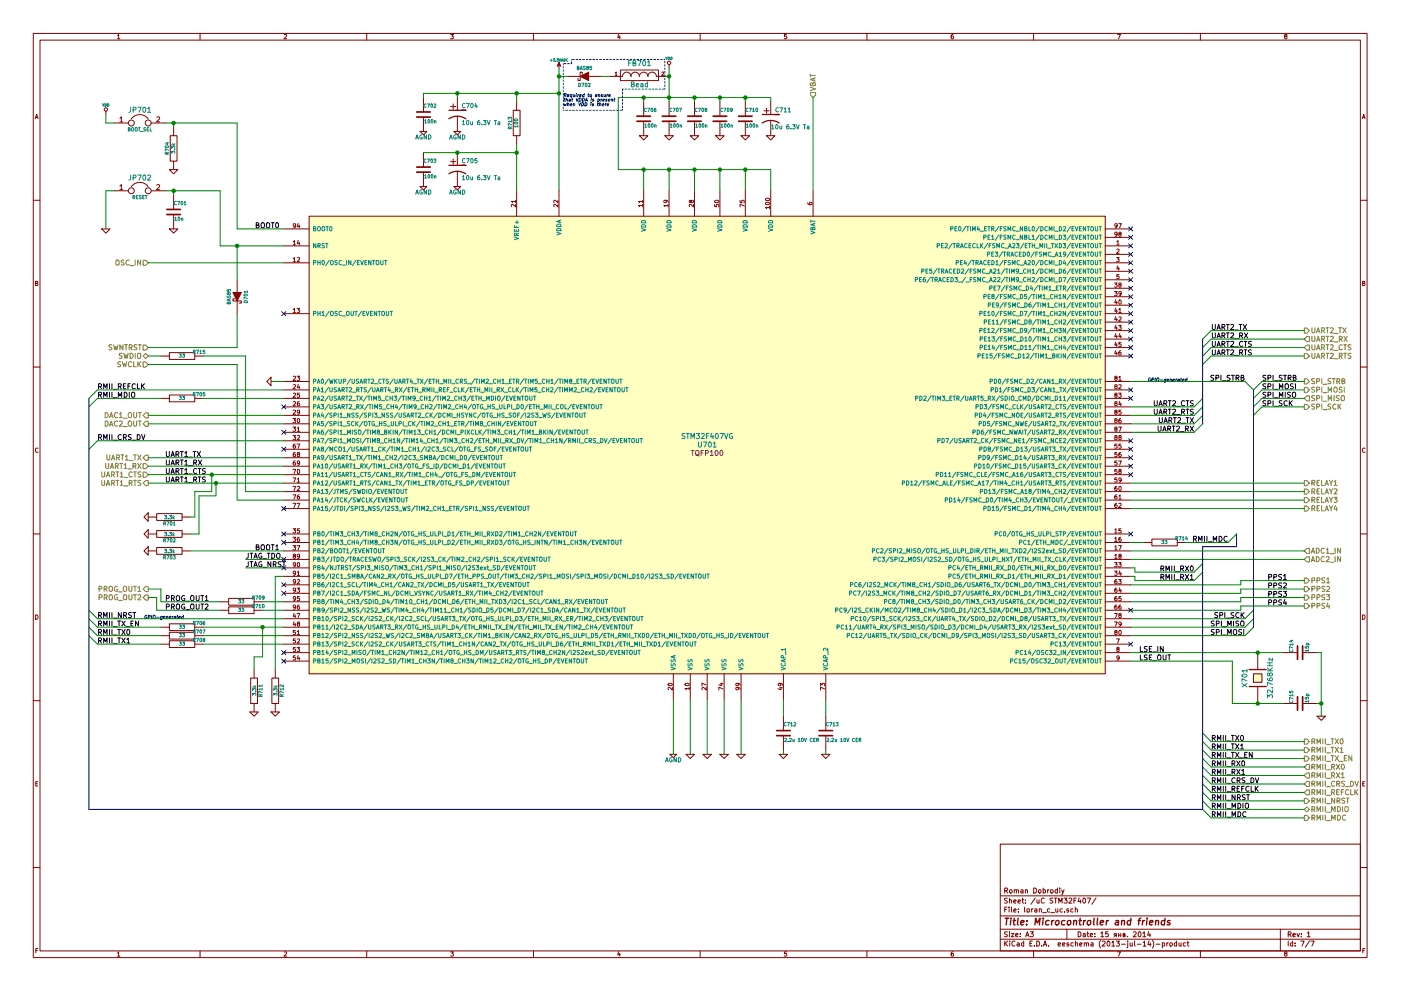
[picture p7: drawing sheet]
EESchema Schematic File Version 2
LIBS:74xx_seppower
LIBS:power
LIBS:device
LIBS:transistors
LIBS:conn
LIBS:linear
LIBS:regul
LIBS:cmos4000
LIBS:adc-dac
LIBS:memory
LIBS:xilinx
LIBS:special
LIBS:microcontrollers
LIBS:dsp
LIBS:microchip
LIBS:analog_switches
LIBS:motorola
LIBS:texas
LIBS:intel
LIBS:audio
LIBS:interface
LIBS:digital-audio
LIBS:philips
LIBS:display
LIBS:cypress
LIBS:siliconi
LIBS:opto
LIBS:atmel
LIBS:contrib
LIBS:valves
LIBS:stm32
LIBS:lan8720
LIBS:hole
LIBS:ts8121
LIBS:74xgxx
LIBS:ac-dc
LIBS:brooktre
LIBS:cmos_ieee
LIBS:dc-dc
LIBS:elec-unifil
LIBS:ftdi
LIBS:gennum
LIBS:graphic
LIBS:hc11
LIBS:logo
LIBS:microchip1
LIBS:microchip_pic10mcu
LIBS:microchip_pic12mcu
LIBS:microchip_pic16mcu
LIBS:msp430
LIBS:nxp_armmcu
LIBS:powerint
LIBS:pspice
LIBS:references
LIBS:relays
LIBS:rfcom
LIBS:sensors
LIBS:stm8
LIBS:supertex
LIBS:transf
LIBS:video
LIBS:loran_c_proc_board-cache
EELAYER 24 0
EELAYER END
$Descr A3 16535 11693
encoding utf-8
Sheet 7 7
Title "Microcontroller and friends"
Date "15 янв. 2014"
Rev "1"
Comp "Roman Dobrodiy"
Comment1 ""
Comment2 ""
Comment3 ""
Comment4 ""
$EndDescr
$Comp
L STM32F407VG U701
U 1 1
P 8350 5250
F 0 "U701" H 8350 5250 60  0000 C CNN
F 1 "STM32F407VG" H 8350 5350 60  0000 C CNN
F 2 "TQFP100" H 8350 5150 60  0000 C CNN
F 3 "" H 8350 5250 60  0000 C CNN
	1    8350 5250
	1    0    0    -1  
$EndComp
$Comp
L AGND #PWR0126
U 1 1
P 7950 8900
F 0 "#PWR0126" H 7950 8900 40  0001 C CNN
F 1 "AGND" H 7950 8830 50  0000 C CNN
F 2 "" H 7950 8900 60  0000 C CNN
F 3 "" H 7950 8900 60  0000 C CNN
	1    7950 8900
	1    0    0    -1  
$EndComp
$Comp
L C C706
U 1 1
P 7600 1400
F 0 "C706" H 7600 1500 40  0000 L CNN
F 1 "100n" H 7606 1315 40  0000 L CNN
F 2 "" H 7638 1250 30  0000 C CNN
F 3 "" H 7600 1400 60  0000 C CNN
	1    7600 1400
	1    0    0    -1  
$EndComp
$Comp
L C C707
U 1 1
P 7900 1400
F 0 "C707" H 7900 1500 40  0000 L CNN
F 1 "100n" H 7906 1315 40  0000 L CNN
F 2 "" H 7938 1250 30  0000 C CNN
F 3 "" H 7900 1400 60  0000 C CNN
	1    7900 1400
	1    0    0    -1  
$EndComp
$Comp
L C C708
U 1 1
P 8200 1400
F 0 "C708" H 8200 1500 40  0000 L CNN
F 1 "100n" H 8206 1315 40  0000 L CNN
F 2 "" H 8238 1250 30  0000 C CNN
F 3 "" H 8200 1400 60  0000 C CNN
	1    8200 1400
	1    0    0    -1  
$EndComp
$Comp
L C C709
U 1 1
P 8500 1400
F 0 "C709" H 8500 1500 40  0000 L CNN
F 1 "100n" H 8506 1315 40  0000 L CNN
F 2 "" H 8538 1250 30  0000 C CNN
F 3 "" H 8500 1400 60  0000 C CNN
	1    8500 1400
	1    0    0    -1  
$EndComp
$Comp
L C C710
U 1 1
P 8800 1400
F 0 "C710" H 8800 1500 40  0000 L CNN
F 1 "100n" H 8806 1315 40  0000 L CNN
F 2 "" H 8838 1250 30  0000 C CNN
F 3 "" H 8800 1400 60  0000 C CNN
	1    8800 1400
	1    0    0    -1  
$EndComp
$Comp
L CP1 C711
U 1 1
P 9100 1400
F 0 "C711" H 9150 1500 50  0000 L CNN
F 1 "10u 6.3V Ta" H 9100 1300 50  0000 L CNN
F 2 "" H 9100 1400 60  0000 C CNN
F 3 "" H 9100 1400 60  0000 C CNN
	1    9100 1400
	1    0    0    -1  
$EndComp
$Comp
L GND #PWR0127
U 1 1
P 8150 8900
F 0 "#PWR0127" H 8150 8900 30  0001 C CNN
F 1 "GND" H 8150 8830 30  0001 C CNN
F 2 "" H 8150 8900 60  0000 C CNN
F 3 "" H 8150 8900 60  0000 C CNN
	1    8150 8900
	1    0    0    -1  
$EndComp
$Comp
L GND #PWR0128
U 1 1
P 8350 8900
F 0 "#PWR0128" H 8350 8900 30  0001 C CNN
F 1 "GND" H 8350 8830 30  0001 C CNN
F 2 "" H 8350 8900 60  0000 C CNN
F 3 "" H 8350 8900 60  0000 C CNN
	1    8350 8900
	1    0    0    -1  
$EndComp
$Comp
L GND #PWR0129
U 1 1
P 8550 8900
F 0 "#PWR0129" H 8550 8900 30  0001 C CNN
F 1 "GND" H 8550 8830 30  0001 C CNN
F 2 "" H 8550 8900 60  0000 C CNN
F 3 "" H 8550 8900 60  0000 C CNN
	1    8550 8900
	1    0    0    -1  
$EndComp
$Comp
L GND #PWR0130
U 1 1
P 8750 8900
F 0 "#PWR0130" H 8750 8900 30  0001 C CNN
F 1 "GND" H 8750 8830 30  0001 C CNN
F 2 "" H 8750 8900 60  0000 C CNN
F 3 "" H 8750 8900 60  0000 C CNN
	1    8750 8900
	1    0    0    -1  
$EndComp
$Comp
L GND #PWR0131
U 1 1
P 9250 8900
F 0 "#PWR0131" H 9250 8900 30  0001 C CNN
F 1 "GND" H 9250 8830 30  0001 C CNN
F 2 "" H 9250 8900 60  0000 C CNN
F 3 "" H 9250 8900 60  0000 C CNN
	1    9250 8900
	1    0    0    -1  
$EndComp
$Comp
L GND #PWR0132
U 1 1
P 9750 8900
F 0 "#PWR0132" H 9750 8900 30  0001 C CNN
F 1 "GND" H 9750 8830 30  0001 C CNN
F 2 "" H 9750 8900 60  0000 C CNN
F 3 "" H 9750 8900 60  0000 C CNN
	1    9750 8900
	1    0    0    -1  
$EndComp
$Comp
L GND #PWR0133
U 1 1
P 7600 1600
F 0 "#PWR0133" H 7600 1600 30  0001 C CNN
F 1 "GND" H 7600 1530 30  0001 C CNN
F 2 "" H 7600 1600 60  0000 C CNN
F 3 "" H 7600 1600 60  0000 C CNN
	1    7600 1600
	1    0    0    -1  
$EndComp
$Comp
L GND #PWR0134
U 1 1
P 7900 1600
F 0 "#PWR0134" H 7900 1600 30  0001 C CNN
F 1 "GND" H 7900 1530 30  0001 C CNN
F 2 "" H 7900 1600 60  0000 C CNN
F 3 "" H 7900 1600 60  0000 C CNN
	1    7900 1600
	1    0    0    -1  
$EndComp
$Comp
L GND #PWR0135
U 1 1
P 8200 1600
F 0 "#PWR0135" H 8200 1600 30  0001 C CNN
F 1 "GND" H 8200 1530 30  0001 C CNN
F 2 "" H 8200 1600 60  0000 C CNN
F 3 "" H 8200 1600 60  0000 C CNN
	1    8200 1600
	1    0    0    -1  
$EndComp
$Comp
L GND #PWR0136
U 1 1
P 8500 1600
F 0 "#PWR0136" H 8500 1600 30  0001 C CNN
F 1 "GND" H 8500 1530 30  0001 C CNN
F 2 "" H 8500 1600 60  0000 C CNN
F 3 "" H 8500 1600 60  0000 C CNN
	1    8500 1600
	1    0    0    -1  
$EndComp
$Comp
L GND #PWR0137
U 1 1
P 8800 1600
F 0 "#PWR0137" H 8800 1600 30  0001 C CNN
F 1 "GND" H 8800 1530 30  0001 C CNN
F 2 "" H 8800 1600 60  0000 C CNN
F 3 "" H 8800 1600 60  0000 C CNN
	1    8800 1600
	1    0    0    -1  
$EndComp
$Comp
L GND #PWR0138
U 1 1
P 9100 1600
F 0 "#PWR0138" H 9100 1600 30  0001 C CNN
F 1 "GND" H 9100 1530 30  0001 C CNN
F 2 "" H 9100 1600 60  0000 C CNN
F 3 "" H 9100 1600 60  0000 C CNN
	1    9100 1600
	1    0    0    -1  
$EndComp
$Comp
L VDD #PWR0139
U 1 1
P 7900 800
F 0 "#PWR0139" H 7900 900 30  0001 C CNN
F 1 "VDD" H 7900 910 30  0000 C CNN
F 2 "" H 7900 800 60  0000 C CNN
F 3 "" H 7900 800 60  0000 C CNN
	1    7900 800 
	1    0    0    -1  
$EndComp
$Comp
L R R713
U 1 1
P 6100 1450
F 0 "R713" V 6180 1450 40  0000 C CNN
F 1 "100" V 6107 1451 40  0000 C CNN
F 2 "" V 6030 1450 30  0000 C CNN
F 3 "" H 6100 1450 30  0000 C CNN
	1    6100 1450
	-1   0    0    1   
$EndComp
$Comp
L CP1 C705
U 1 1
P 5400 2000
F 0 "C705" H 5450 2100 50  0000 L CNN
F 1 "10u 6.3V Ta" H 5450 1900 50  0000 L CNN
F 2 "" H 5400 2000 60  0000 C CNN
F 3 "" H 5400 2000 60  0000 C CNN
	1    5400 2000
	1    0    0    -1  
$EndComp
$Comp
L C C703
U 1 1
P 5000 2000
F 0 "C703" H 5000 2100 40  0000 L CNN
F 1 "100n" H 5006 1915 40  0000 L CNN
F 2 "" H 5038 1850 30  0000 C CNN
F 3 "" H 5000 2000 60  0000 C CNN
	1    5000 2000
	1    0    0    -1  
$EndComp
$Comp
L CP1 C704
U 1 1
P 5400 1350
F 0 "C704" H 5450 1450 50  0000 L CNN
F 1 "10u 6.3V Ta" H 5450 1250 50  0000 L CNN
F 2 "" H 5400 1350 60  0000 C CNN
F 3 "" H 5400 1350 60  0000 C CNN
	1    5400 1350
	1    0    0    -1  
$EndComp
$Comp
L C C702
U 1 1
P 5000 1350
F 0 "C702" H 5000 1450 40  0000 L CNN
F 1 "100n" H 5006 1265 40  0000 L CNN
F 2 "" H 5038 1200 30  0000 C CNN
F 3 "" H 5000 1350 60  0000 C CNN
	1    5000 1350
	1    0    0    -1  
$EndComp
$Comp
L +3.3VADC #PWR0140
U 1 1
P 6600 800
F 0 "#PWR0140" H 6600 920 20  0001 C CNN
F 1 "+3.3VADC" H 6600 890 30  0000 C CNN
F 2 "" H 6600 800 60  0000 C CNN
F 3 "" H 6600 800 60  0000 C CNN
	1    6600 800 
	1    0    0    -1  
$EndComp
$Comp
L AGND #PWR0141
U 1 1
P 5000 1550
F 0 "#PWR0141" H 5000 1550 40  0001 C CNN
F 1 "AGND" H 5000 1480 50  0000 C CNN
F 2 "" H 5000 1550 60  0000 C CNN
F 3 "" H 5000 1550 60  0000 C CNN
	1    5000 1550
	1    0    0    -1  
$EndComp
$Comp
L AGND #PWR0142
U 1 1
P 5400 1550
F 0 "#PWR0142" H 5400 1550 40  0001 C CNN
F 1 "AGND" H 5400 1480 50  0000 C CNN
F 2 "" H 5400 1550 60  0000 C CNN
F 3 "" H 5400 1550 60  0000 C CNN
	1    5400 1550
	1    0    0    -1  
$EndComp
$Comp
L AGND #PWR0143
U 1 1
P 5400 2200
F 0 "#PWR0143" H 5400 2200 40  0001 C CNN
F 1 "AGND" H 5400 2130 50  0000 C CNN
F 2 "" H 5400 2200 60  0000 C CNN
F 3 "" H 5400 2200 60  0000 C CNN
	1    5400 2200
	1    0    0    -1  
$EndComp
$Comp
L AGND #PWR0144
U 1 1
P 5000 2200
F 0 "#PWR0144" H 5000 2200 40  0001 C CNN
F 1 "AGND" H 5000 2130 50  0000 C CNN
F 2 "" H 5000 2200 60  0000 C CNN
F 3 "" H 5000 2200 60  0000 C CNN
	1    5000 2200
	1    0    0    -1  
$EndComp
$Comp
L JUMPER JP701
U 1 1
P 1650 1450
F 0 "JP701" H 1650 1600 60  0000 C CNN
F 1 "BOOT_SEL" H 1650 1370 40  0000 C CNN
F 2 "" H 1650 1450 60  0000 C CNN
F 3 "" H 1650 1450 60  0000 C CNN
	1    1650 1450
	1    0    0    -1  
$EndComp
$Comp
L VDD #PWR0145
U 1 1
P 1250 1350
F 0 "#PWR0145" H 1250 1450 30  0001 C CNN
F 1 "VDD" H 1250 1460 30  0000 C CNN
F 2 "" H 1250 1350 60  0000 C CNN
F 3 "" H 1250 1350 60  0000 C CNN
	1    1250 1350
	1    0    0    -1  
$EndComp
$Comp
L R R704
U 1 1
P 2050 1750
F 0 "R704" V 2130 1750 40  0000 C CNN
F 1 "3.3k" V 2057 1751 40  0000 C CNN
F 2 "" V 1980 1750 30  0000 C CNN
F 3 "" H 2050 1750 30  0000 C CNN
	1    2050 1750
	-1   0    0    1   
$EndComp
$Comp
L GND #PWR0146
U 1 1
P 2050 2000
F 0 "#PWR0146" H 2050 2000 30  0001 C CNN
F 1 "GND" H 2050 1930 30  0001 C CNN
F 2 "" H 2050 2000 60  0000 C CNN
F 3 "" H 2050 2000 60  0000 C CNN
	1    2050 2000
	1    0    0    -1  
$EndComp
Text HLabel 1750 3100 0    60   Input ~ 0
OSC_IN
Text HLabel 9600 1150 1    60   Input ~ 0
VBAT
$Comp
L R R703
U 1 1
P 2000 6500
F 0 "R703" V 2080 6500 40  0000 C CNN
F 1 "3.3k" V 2007 6501 40  0000 C CNN
F 2 "" V 1930 6500 30  0000 C CNN
F 3 "" H 2000 6500 30  0000 C CNN
	1    2000 6500
	0    1    1    0   
$EndComp
$Comp
L GND #PWR0147
U 1 1
P 1750 6500
F 0 "#PWR0147" H 1750 6500 30  0001 C CNN
F 1 "GND" H 1750 6430 30  0001 C CNN
F 2 "" H 1750 6500 60  0000 C CNN
F 3 "" H 1750 6500 60  0000 C CNN
	1    1750 6500
	0    1    1    0   
$EndComp
Text Label 3300 6500 2    60   ~ 0
BOOT1
Text Label 3300 2700 2    60   ~ 0
BOOT0
Entry Wire Line
	1050 4800 1150 4700
Entry Wire Line
	1050 5300 1150 5200
Entry Wire Line
	1050 4700 1150 4600
Entry Wire Line
	14100 6750 14200 6650
Entry Wire Line
	14100 6850 14200 6750
Entry Wire Line
	1050 7300 1150 7400
Entry Wire Line
	1050 7400 1150 7500
Entry Wire Line
	1050 7500 1150 7600
$Comp
L CRYSTAL X701
U 1 1
P 14850 8000
F 0 "X701" H 14850 8150 60  0000 C CNN
F 1 "32.768KHz" H 14850 7850 60  0000 C CNN
F 2 "" H 14850 8000 60  0000 C CNN
F 3 "" H 14850 8000 60  0000 C CNN
	1    14850 8000
	0    -1   -1   0   
$EndComp
$Comp
L C C714
U 1 1
P 15350 7700
F 0 "C714" H 15350 7800 40  0000 L CNN
F 1 "15p" H 15356 7615 40  0000 L CNN
F 2 "" H 15388 7550 30  0000 C CNN
F 3 "" H 15350 7700 60  0000 C CNN
	1    15350 7700
	0    -1   -1   0   
$EndComp
$Comp
L C C715
U 1 1
P 15350 8300
F 0 "C715" H 15350 8400 40  0000 L CNN
F 1 "15p" H 15356 8215 40  0000 L CNN
F 2 "" H 15388 8150 30  0000 C CNN
F 3 "" H 15350 8300 60  0000 C CNN
	1    15350 8300
	0    -1   -1   0   
$EndComp
$Comp
L GND #PWR0148
U 1 1
P 15600 8450
F 0 "#PWR0148" H 15600 8450 30  0001 C CNN
F 1 "GND" H 15600 8380 30  0001 C CNN
F 2 "" H 15600 8450 60  0000 C CNN
F 3 "" H 15600 8450 60  0000 C CNN
	1    15600 8450
	1    0    0    -1  
$EndComp
Text HLabel 1750 4900 0    60   Output ~ 0
DAC1_OUT
Text HLabel 1750 5000 0    60   Output ~ 0
DAC2_OUT
Entry Wire Line
	14100 4800 14200 4700
Entry Wire Line
	14100 4900 14200 4800
Entry Wire Line
	14100 5000 14200 4900
Entry Wire Line
	14100 5100 14200 5000
Entry Wire Line
	14700 7300 14800 7200
Entry Wire Line
	14700 7400 14800 7300
Entry Wire Line
	14700 7500 14800 7400
Text Label 14700 7300 2    60   ~ 0
SPI_SCK
Text Label 14700 7400 2    60   ~ 0
SPI_MISO
Text Label 14700 7500 2    60   ~ 0
SPI_MOSI
Text Label 14500 6400 2    60   ~ 0
RMII_MDC
Text Label 14100 6750 2    60   ~ 0
RMII_RX0
Text Label 14100 6850 2    60   ~ 0
RMII_RX1
Text Label 14100 4800 2    60   ~ 0
UART2_CTS
Text Label 14100 4900 2    60   ~ 0
UART2_RTS
Text Label 14100 5000 2    60   ~ 0
UART2_TX
Text Label 14100 5100 2    60   ~ 0
UART2_RX
Text Label 13450 7700 0    60   ~ 0
LSE_IN
Text Label 13450 7800 0    60   ~ 0
LSE_OUT
Text Label 1150 7400 0    60   ~ 0
RMII_TX_EN
Text Label 1150 7500 0    60   ~ 0
RMII_TX0
Text Label 1150 7600 0    60   ~ 0
RMII_TX1
Text Label 1150 4600 0    60   ~ 0
RMII_REFCLK
Text Label 1150 4700 0    60   ~ 0
RMII_MDIO
Text Label 1150 5200 0    60   ~ 0
RMII_CRS_DV
Text Label 1950 5400 0    60   ~ 0
UART1_TX
Text Label 1950 5500 0    60   ~ 0
UART1_RX
Text Label 1950 5600 0    60   ~ 0
UART1_CTS
Text Label 1950 5700 0    60   ~ 0
UART1_RTS
Entry Wire Line
	14700 4500 14800 4600
Text Label 14700 4500 2    60   ~ 0
SPI_STRB
Text Label 15200 6850 2    60   ~ 0
PPS1
Text Label 15200 6950 2    60   ~ 0
PPS2
Text Label 15200 7050 2    60   ~ 0
PPS3
Text Label 15200 7150 2    60   ~ 0
PPS4
Text HLabel 1750 6950 0    60   Output ~ 0
PROG_OUT1
Text Label 1950 7100 0    60   ~ 0
PROG_OUT1
Text Label 1950 7200 0    60   ~ 0
PROG_OUT2
$Comp
L R R711
U 1 1
P 3000 8150
F 0 "R711" V 3080 8150 40  0000 C CNN
F 1 "3.3k" V 3007 8151 40  0000 C CNN
F 2 "" V 2930 8150 30  0000 C CNN
F 3 "" H 3000 8150 30  0000 C CNN
	1    3000 8150
	1    0    0    -1  
$EndComp
$Comp
L GND #PWR0149
U 1 1
P 3000 8400
F 0 "#PWR0149" H 3000 8400 30  0001 C CNN
F 1 "GND" H 3000 8330 30  0001 C CNN
F 2 "" H 3000 8400 60  0000 C CNN
F 3 "" H 3000 8400 60  0000 C CNN
	1    3000 8400
	1    0    0    -1  
$EndComp
$Comp
L R R712
U 1 1
P 3250 8150
F 0 "R712" V 3330 8150 40  0000 C CNN
F 1 "3.3k" V 3257 8151 40  0000 C CNN
F 2 "" V 3180 8150 30  0000 C CNN
F 3 "" H 3250 8150 30  0000 C CNN
	1    3250 8150
	1    0    0    -1  
$EndComp
$Comp
L GND #PWR0150
U 1 1
P 3250 8400
F 0 "#PWR0150" H 3250 8400 30  0001 C CNN
F 1 "GND" H 3250 8330 30  0001 C CNN
F 2 "" H 3250 8400 60  0000 C CNN
F 3 "" H 3250 8400 60  0000 C CNN
	1    3250 8400
	1    0    0    -1  
$EndComp
$Comp
L R R702
U 1 1
P 2000 6300
F 0 "R702" V 2080 6300 40  0000 C CNN
F 1 "3.3k" V 2007 6301 40  0000 C CNN
F 2 "" V 1930 6300 30  0000 C CNN
F 3 "" H 2000 6300 30  0000 C CNN
	1    2000 6300
	0    1    1    0   
$EndComp
$Comp
L GND #PWR0151
U 1 1
P 1750 6300
F 0 "#PWR0151" H 1750 6300 30  0001 C CNN
F 1 "GND" H 1750 6230 30  0001 C CNN
F 2 "" H 1750 6300 60  0000 C CNN
F 3 "" H 1750 6300 60  0000 C CNN
	1    1750 6300
	0    1    1    0   
$EndComp
$Comp
L R R701
U 1 1
P 2000 6100
F 0 "R701" V 2080 6100 40  0000 C CNN
F 1 "3.3k" V 2007 6101 40  0000 C CNN
F 2 "" V 1930 6100 30  0000 C CNN
F 3 "" H 2000 6100 30  0000 C CNN
	1    2000 6100
	0    1    1    0   
$EndComp
$Comp
L GND #PWR0152
U 1 1
P 1750 6100
F 0 "#PWR0152" H 1750 6100 30  0001 C CNN
F 1 "GND" H 1750 6030 30  0001 C CNN
F 2 "" H 1750 6100 60  0000 C CNN
F 3 "" H 1750 6100 60  0000 C CNN
	1    1750 6100
	0    1    1    0   
$EndComp
$Comp
L DIODESCH D702
U 1 1
P 6900 900
F 0 "D702" H 6900 1000 40  0000 C CNN
F 1 "BAS85" H 6900 800 40  0000 C CNN
F 2 "" H 6900 900 60  0000 C CNN
F 3 "" H 6900 900 60  0000 C CNN
	1    6900 900 
	-1   0    0    1   
$EndComp
Text Notes 6650 1250 0    39   Italic 0
Required to ensure\nthat VDDA is present\nwhen VDD is there
$Comp
L FILTER FB701
U 1 1
P 7550 900
F 0 "FB701" H 7550 1050 60  0000 C CNN
F 1 "Bead" H 7550 800 60  0000 C CNN
F 2 "" H 7550 900 60  0000 C CNN
F 3 "" H 7550 900 60  0000 C CNN
	1    7550 900 
	1    0    0    -1  
$EndComp
$Comp
L GND #PWR0153
U 1 1
P 3200 4500
F 0 "#PWR0153" H 3200 4500 30  0001 C CNN
F 1 "GND" H 3200 4430 30  0001 C CNN
F 2 "" H 3200 4500 60  0000 C CNN
F 3 "" H 3200 4500 60  0000 C CNN
	1    3200 4500
	0    1    1    0   
$EndComp
Text HLabel 15400 6500 2    60   Input ~ 0
ADC1_IN
Text HLabel 15400 6600 2    60   Input ~ 0
ADC2_IN
Entry Wire Line
	1050 7200 1150 7300
Text Label 1150 7300 0    60   ~ 0
RMII_NRST
Text Notes 1700 7300 0    39   Italic 8
GPIO-generated
Text Notes 13550 4500 0    39   Italic 8
GPIO-generated
$Comp
L R R706
U 1 1
P 2150 7400
F 0 "R706" V 2200 7200 40  0000 C CNN
F 1 "33" V 2157 7401 40  0000 C CNN
F 2 "" V 2080 7400 30  0000 C CNN
F 3 "" H 2150 7400 30  0000 C CNN
	1    2150 7400
	0    -1   -1   0   
$EndComp
$Comp
L R R707
U 1 1
P 2150 7500
F 0 "R707" V 2200 7300 40  0000 C CNN
F 1 "33" V 2157 7501 40  0000 C CNN
F 2 "" V 2080 7500 30  0000 C CNN
F 3 "" H 2150 7500 30  0000 C CNN
	1    2150 7500
	0    -1   -1   0   
$EndComp
$Comp
L R R708
U 1 1
P 2150 7600
F 0 "R708" V 2200 7400 40  0000 C CNN
F 1 "33" V 2157 7601 40  0000 C CNN
F 2 "" V 2080 7600 30  0000 C CNN
F 3 "" H 2150 7600 30  0000 C CNN
	1    2150 7600
	0    -1   -1   0   
$EndComp
$Comp
L R R705
U 1 1
P 2150 4700
F 0 "R705" V 2200 4500 40  0000 C CNN
F 1 "33" V 2157 4701 40  0000 C CNN
F 2 "" V 2080 4700 30  0000 C CNN
F 3 "" H 2150 4700 30  0000 C CNN
	1    2150 4700
	0    -1   -1   0   
$EndComp
$Comp
L R R714
U 1 1
P 13750 6400
F 0 "R714" V 13800 6200 40  0000 C CNN
F 1 "33" V 13757 6401 40  0000 C CNN
F 2 "" V 13680 6400 30  0000 C CNN
F 3 "" H 13750 6400 30  0000 C CNN
	1    13750 6400
	0    -1   -1   0   
$EndComp
Entry Wire Line
	14500 6400 14600 6300
NoConn ~ 13350 4700
NoConn ~ 13350 5200
NoConn ~ 13350 5300
NoConn ~ 13350 5400
NoConn ~ 13350 5500
NoConn ~ 13350 5600
NoConn ~ 13350 6300
NoConn ~ 13350 7600
NoConn ~ 13350 2700
NoConn ~ 13350 2800
NoConn ~ 13350 2900
NoConn ~ 13350 3000
NoConn ~ 13350 3100
NoConn ~ 13350 3200
NoConn ~ 13350 3300
NoConn ~ 13350 3400
NoConn ~ 13350 3500
NoConn ~ 13350 3600
NoConn ~ 13350 3700
NoConn ~ 13350 3800
NoConn ~ 13350 3900
NoConn ~ 13350 4000
NoConn ~ 13350 4100
NoConn ~ 13350 4200
NoConn ~ 3350 3700
NoConn ~ 3350 4800
NoConn ~ 3350 5300
NoConn ~ 3350 6300
NoConn ~ 3350 6400
NoConn ~ 3350 7000
NoConn ~ 3350 6900
NoConn ~ 3350 7700
NoConn ~ 3350 7800
$Comp
L C C701
U 1 1
P 2050 2500
F 0 "C701" H 2050 2600 40  0000 L CNN
F 1 "10n" H 2056 2415 40  0000 L CNN
F 2 "" H 2088 2350 30  0000 C CNN
F 3 "" H 2050 2500 60  0000 C CNN
	1    2050 2500
	1    0    0    -1  
$EndComp
$Comp
L GND #PWR0154
U 1 1
P 2050 2700
F 0 "#PWR0154" H 2050 2700 30  0001 C CNN
F 1 "GND" H 2050 2630 30  0001 C CNN
F 2 "" H 2050 2700 60  0000 C CNN
F 3 "" H 2050 2700 60  0000 C CNN
	1    2050 2700
	1    0    0    -1  
$EndComp
$Comp
L JUMPER JP702
U 1 1
P 1650 2250
F 0 "JP702" H 1650 2400 60  0000 C CNN
F 1 "RESET" H 1650 2170 40  0000 C CNN
F 2 "" H 1650 2250 60  0000 C CNN
F 3 "" H 1650 2250 60  0000 C CNN
	1    1650 2250
	1    0    0    -1  
$EndComp
$Comp
L GND #PWR0155
U 1 1
P 1250 2700
F 0 "#PWR0155" H 1250 2700 30  0001 C CNN
F 1 "GND" H 1250 2630 30  0001 C CNN
F 2 "" H 1250 2700 60  0000 C CNN
F 3 "" H 1250 2700 60  0000 C CNN
	1    1250 2700
	1    0    0    -1  
$EndComp
Text Label 2900 6600 0    60   ~ 0
JTAG_TDO
Text Label 2900 6700 0    60   ~ 0
JTAG_NRST
NoConn ~ 3350 6000
$Comp
L DIODESCH D701
U 1 1
P 2800 3500
F 0 "D701" H 2800 3600 40  0000 C CNN
F 1 "BAS85" H 2800 3400 40  0000 C CNN
F 2 "" H 2800 3500 60  0000 C CNN
F 3 "" H 2800 3500 60  0000 C CNN
	1    2800 3500
	0    1    1    0   
$EndComp
$Comp
L C C712
U 1 1
P 9250 8650
F 0 "C712" H 9250 8750 40  0000 L CNN
F 1 "2.2u 10V CER" H 9256 8565 40  0000 L CNN
F 2 "" H 9288 8500 30  0000 C CNN
F 3 "" H 9250 8650 60  0000 C CNN
	1    9250 8650
	1    0    0    -1  
$EndComp
$Comp
L C C713
U 1 1
P 9750 8650
F 0 "C713" H 9750 8750 40  0000 L CNN
F 1 "2.2u 10V CER" H 9756 8565 40  0000 L CNN
F 2 "" H 9788 8500 30  0000 C CNN
F 3 "" H 9750 8650 60  0000 C CNN
	1    9750 8650
	1    0    0    -1  
$EndComp
NoConn ~ 13350 4600
$Comp
L R R709
U 1 1
P 2850 7100
F 0 "R709" V 2900 6900 40  0000 C CNN
F 1 "33" V 2857 7101 40  0000 C CNN
F 2 "" V 2780 7100 30  0000 C CNN
F 3 "" H 2850 7100 30  0000 C CNN
	1    2850 7100
	0    -1   -1   0   
$EndComp
$Comp
L R R710
U 1 1
P 2850 7200
F 0 "R710" V 2900 7000 40  0000 C CNN
F 1 "33" V 2857 7201 40  0000 C CNN
F 2 "" V 2780 7200 30  0000 C CNN
F 3 "" H 2850 7200 30  0000 C CNN
	1    2850 7200
	0    -1   -1   0   
$EndComp
Text HLabel 15400 5700 2    60   Output ~ 0
RELAY1
Text HLabel 15400 5800 2    60   Output ~ 0
RELAY2
Text HLabel 15400 5900 2    60   Output ~ 0
RELAY3
Text HLabel 15400 6000 2    60   Output ~ 0
RELAY4
Text HLabel 15400 4500 2    60   Output ~ 0
SPI_STRB
Text HLabel 15400 4600 2    60   Output ~ 0
SPI_MOSI
Text HLabel 15400 4700 2    60   Input ~ 0
SPI_MISO
Text HLabel 15400 4800 2    60   Output ~ 0
SPI_SCK
Entry Wire Line
	14800 4600 14900 4500
Entry Wire Line
	14800 4700 14900 4600
Entry Wire Line
	14800 4800 14900 4700
Entry Wire Line
	14800 4900 14900 4800
Text Label 14900 4500 0    60   ~ 0
SPI_STRB
Text Label 14900 4800 0    60   ~ 0
SPI_SCK
Text Label 14900 4700 0    60   ~ 0
SPI_MISO
Text Label 14900 4600 0    60   ~ 0
SPI_MOSI
Text HLabel 15400 6850 2    60   Output ~ 0
PPS1
Text HLabel 15400 6950 2    60   Output ~ 0
PPS2
Text HLabel 15400 7050 2    60   Output ~ 0
PPS3
Text HLabel 15400 7150 2    60   Output ~ 0
PPS4
Text HLabel 15400 4100 2    60   Input ~ 0
UART2_CTS
Text HLabel 15400 4200 2    60   Output ~ 0
UART2_RTS
Text HLabel 15400 4000 2    60   Input ~ 0
UART2_RX
Text HLabel 15400 3900 2    60   Output ~ 0
UART2_TX
Entry Wire Line
	14200 4000 14300 3900
Entry Wire Line
	14200 4100 14300 4000
Entry Wire Line
	14200 4200 14300 4100
Entry Wire Line
	14200 4300 14300 4200
Text Label 14300 4100 0    60   ~ 0
UART2_CTS
Text Label 14300 4200 0    60   ~ 0
UART2_RTS
Text Label 14300 3900 0    60   ~ 0
UART2_TX
Text Label 14300 4000 0    60   ~ 0
UART2_RX
Text HLabel 15400 8750 2    60   Output ~ 0
RMII_TX0
Text HLabel 15400 8850 2    60   Output ~ 0
RMII_TX1
Text HLabel 15400 8950 2    60   Output ~ 0
RMII_TX_EN
Text HLabel 15400 9050 2    60   Input ~ 0
RMII_RX0
Text HLabel 15400 9150 2    60   Input ~ 0
RMII_RX1
Text HLabel 15400 9250 2    60   Input ~ 0
RMII_CRS_DV
Text HLabel 15400 9350 2    60   Input ~ 0
RMII_REFCLK
Text HLabel 15400 9450 2    60   Output ~ 0
RMII_NRST
Text HLabel 15400 9550 2    60   BiDi ~ 0
RMII_MDIO
Text HLabel 15400 9650 2    60   Output ~ 0
RMII_MDC
Entry Wire Line
	14200 8650 14300 8750
Entry Wire Line
	14200 8750 14300 8850
Entry Wire Line
	14200 8850 14300 8950
Entry Wire Line
	14200 8950 14300 9050
Entry Wire Line
	14200 9050 14300 9150
Entry Wire Line
	14200 9150 14300 9250
Entry Wire Line
	14200 9250 14300 9350
Entry Wire Line
	14200 9350 14300 9450
Entry Wire Line
	14200 9450 14300 9550
Entry Wire Line
	14200 9550 14300 9650
Text Label 14300 8750 0    60   ~ 0
RMII_TX0
Text Label 14300 8850 0    60   ~ 0
RMII_TX1
Text Label 14300 8950 0    60   ~ 0
RMII_TX_EN
Text Label 14300 9050 0    60   ~ 0
RMII_RX0
Text Label 14300 9150 0    60   ~ 0
RMII_RX1
Text Label 14300 9250 0    60   ~ 0
RMII_CRS_DV
Text Label 14300 9350 0    60   ~ 0
RMII_REFCLK
Text Label 14300 9450 0    60   ~ 0
RMII_NRST
Text Label 14300 9550 0    60   ~ 0
RMII_MDIO
Text Label 14300 9650 0    60   ~ 0
RMII_MDC
NoConn ~ 13350 7200
Text HLabel 1750 5400 0    60   Output ~ 0
UART1_TX
Text HLabel 1750 5500 0    60   Input ~ 0
UART1_RX
Text HLabel 1750 5600 0    60   Input ~ 0
UART1_CTS
Text HLabel 1750 5700 0    60   Output ~ 0
UART1_RTS
Text HLabel 1750 4300 0    60   Input ~ 0
SWCLK
Text HLabel 1750 4200 0    60   BiDi ~ 0
SWDIO
Text HLabel 1750 4100 0    60   Input ~ 0
SWNTRST
Wire Wire Line
	13350 6600 15400 6600
Wire Wire Line
	3200 4500 3350 4500
Connection ~ 6600 900 
Wire Wire Line
	7100 900  7200 900 
Wire Wire Line
	6600 900  6700 900 
Wire Wire Line
	9100 1150 9100 1200
Connection ~ 7900 900 
Wire Wire Line
	7300 1150 7300 2000
Wire Wire Line
	7300 1150 9100 1150
Wire Wire Line
	6600 800  6600 2250
Wire Wire Line
	2300 6100 2250 6100
Wire Wire Line
	2300 5800 2300 6100
Connection ~ 2550 5700
Wire Wire Line
	2350 6300 2250 6300
Wire Wire Line
	2350 5850 2350 6300
Wire Wire Line
	2550 5850 2350 5850
Wire Wire Line
	2550 5700 2550 5850
Connection ~ 2500 5600
Wire Wire Line
	2500 5800 2300 5800
Wire Wire Line
	2500 5600 2500 5800
Wire Wire Line
	3000 7750 3000 7900
Wire Wire Line
	3100 7750 3000 7750
Wire Wire Line
	3100 7400 3100 7750
Wire Wire Line
	3250 6800 3250 7900
Wire Wire Line
	3350 6800 3250 6800
Connection ~ 3100 7400
Wire Wire Line
	1850 7200 2600 7200
Wire Wire Line
	3100 7200 3350 7200
Wire Wire Line
	1900 7100 2600 7100
Wire Wire Line
	3100 7100 3350 7100
Wire Wire Line
	13350 6900 14650 6900
Wire Wire Line
	14650 6850 15400 6850
Wire Wire Line
	13350 7200 14650 7200
Wire Wire Line
	13350 7100 14650 7100
Wire Wire Line
	14650 7050 15400 7050
Wire Wire Line
	13350 7000 14650 7000
Wire Wire Line
	14650 6950 15400 6950
Wire Wire Line
	13350 4500 14700 4500
Wire Bus Line
	14800 4600 14800 7400
Wire Wire Line
	13350 5700 15400 5700
Wire Wire Line
	13350 5900 15400 5900
Wire Wire Line
	13350 6000 15400 6000
Wire Wire Line
	13350 5800 15400 5800
Wire Wire Line
	3350 6700 2900 6700
Wire Wire Line
	2900 6600 3350 6600
Wire Wire Line
	13350 7500 14700 7500
Wire Wire Line
	14700 7400 13350 7400
Wire Wire Line
	13350 7300 14700 7300
Wire Wire Line
	14100 5100 13350 5100
Wire Wire Line
	13350 5000 14100 5000
Wire Wire Line
	14100 4900 13350 4900
Wire Wire Line
	13350 4800 14100 4800
Wire Bus Line
	14200 4000 14200 5000
Wire Wire Line
	1750 5700 3350 5700
Wire Wire Line
	1750 5600 3350 5600
Wire Wire Line
	1750 5500 3350 5500
Wire Wire Line
	1750 5400 3350 5400
Wire Wire Line
	1750 5000 3350 5000
Wire Wire Line
	1750 4900 3350 4900
Connection ~ 15600 8300
Wire Wire Line
	15600 8300 15550 8300
Wire Wire Line
	15600 7700 15600 8450
Wire Wire Line
	15550 7700 15600 7700
Connection ~ 14850 8300
Connection ~ 14850 7700
Wire Wire Line
	14550 8300 15150 8300
Wire Wire Line
	14550 7800 14550 8300
Wire Wire Line
	13350 7800 14550 7800
Wire Wire Line
	13350 7700 15150 7700
Wire Wire Line
	13350 6400 13500 6400
Wire Bus Line
	1050 4700 1050 9550
Wire Bus Line
	14200 6450 14200 9550
Wire Wire Line
	1150 7600 1900 7600
Wire Wire Line
	2400 7600 3350 7600
Wire Wire Line
	2400 7500 3350 7500
Wire Wire Line
	1900 7500 1150 7500
Wire Wire Line
	1150 7400 1900 7400
Wire Wire Line
	2400 7400 3350 7400
Wire Wire Line
	1150 5200 3350 5200
Wire Wire Line
	1150 4700 1900 4700
Wire Wire Line
	2400 4700 3350 4700
Wire Wire Line
	1150 4600 3350 4600
Wire Wire Line
	2250 6500 3350 6500
Wire Wire Line
	1750 3100 3350 3100
Connection ~ 2050 1450
Wire Wire Line
	2050 1450 2050 1500
Wire Wire Line
	1950 1450 2800 1450
Wire Wire Line
	1250 1450 1350 1450
Wire Wire Line
	1250 1350 1250 1450
Connection ~ 6100 1800
Connection ~ 5400 1800
Wire Wire Line
	6100 1700 6100 2250
Wire Wire Line
	5000 1800 6100 1800
Connection ~ 8800 2000
Wire Wire Line
	8800 2000 8800 2250
Connection ~ 8500 2000
Wire Wire Line
	8500 2000 8500 2250
Connection ~ 8200 2000
Wire Wire Line
	8200 2000 8200 2250
Connection ~ 7900 2000
Wire Wire Line
	7900 2000 7900 2250
Connection ~ 7600 2000
Wire Wire Line
	7600 2250 7600 2000
Connection ~ 7600 1150
Wire Wire Line
	7600 1200 7600 1150
Connection ~ 7900 1150
Wire Wire Line
	7900 800  7900 1200
Connection ~ 8200 1150
Wire Wire Line
	8200 1150 8200 1200
Connection ~ 8500 1150
Wire Wire Line
	8500 1150 8500 1200
Connection ~ 8800 1150
Wire Wire Line
	8800 1150 8800 1200
Wire Wire Line
	7300 2000 9100 2000
Wire Wire Line
	9100 2000 9100 2250
Wire Wire Line
	7950 8250 7950 8900
Wire Wire Line
	9750 8250 9750 8450
Wire Wire Line
	9250 8250 9250 8450
Wire Wire Line
	8750 8250 8750 8900
Wire Wire Line
	8550 8250 8550 8900
Wire Wire Line
	8350 8250 8350 8900
Wire Wire Line
	8150 8250 8150 8900
Wire Wire Line
	13350 6500 15400 6500
Wire Wire Line
	3350 7300 1150 7300
Wire Wire Line
	14000 6400 14500 6400
Wire Bus Line
	14200 6450 14600 6450
Wire Bus Line
	14600 6450 14600 6300
Wire Notes Line
	6650 750  6650 1300
Wire Notes Line
	6650 1300 7350 1300
Wire Notes Line
	7350 1300 7350 1050
Wire Notes Line
	7350 1050 7850 1050
Wire Notes Line
	7850 1050 7850 700 
Wire Notes Line
	7850 700  6750 700 
Wire Notes Line
	6750 700  6750 750 
Wire Notes Line
	6750 750  6650 750 
Wire Wire Line
	9600 1150 9600 2250
Wire Wire Line
	13350 6700 13400 6700
Wire Wire Line
	13400 6700 13400 6750
Wire Wire Line
	13400 6750 14100 6750
Wire Wire Line
	13350 6800 13400 6800
Wire Wire Line
	13400 6800 13400 6850
Wire Wire Line
	13400 6850 14100 6850
Wire Wire Line
	2050 2300 2050 2250
Wire Wire Line
	1950 2250 2600 2250
Wire Wire Line
	2600 2900 3350 2900
Connection ~ 2050 2250
Wire Wire Line
	1350 2250 1250 2250
Wire Wire Line
	1250 2250 1250 2700
Wire Wire Line
	2800 1450 2800 2700
Wire Wire Line
	2800 2700 3350 2700
Wire Wire Line
	9750 8850 9750 8900
Wire Wire Line
	9250 8850 9250 8900
Wire Wire Line
	5000 1150 5000 1100
Wire Wire Line
	5000 1100 6600 1100
Connection ~ 6600 1100
Wire Wire Line
	6100 1200 6100 1100
Connection ~ 6100 1100
Wire Wire Line
	5400 1150 5400 1100
Connection ~ 5400 1100
Wire Wire Line
	15400 4500 14900 4500
Wire Wire Line
	15400 4600 14900 4600
Wire Wire Line
	15400 4700 14900 4700
Wire Wire Line
	15400 4800 14900 4800
Wire Wire Line
	15400 3900 14300 3900
Wire Wire Line
	15400 4000 14300 4000
Wire Wire Line
	15400 4100 14300 4100
Wire Wire Line
	15400 4200 14300 4200
Wire Wire Line
	15400 7150 14650 7150
Wire Wire Line
	14650 7150 14650 7200
Wire Wire Line
	14650 7100 14650 7050
Wire Wire Line
	14650 7000 14650 6950
Wire Wire Line
	14650 6900 14650 6850
Wire Wire Line
	15400 8750 14300 8750
Wire Wire Line
	14300 8850 15400 8850
Wire Wire Line
	15400 8950 14300 8950
Wire Wire Line
	14300 9050 15400 9050
Wire Wire Line
	14300 9150 15400 9150
Wire Wire Line
	14300 9250 15400 9250
Wire Wire Line
	14300 9350 15400 9350
Wire Wire Line
	14300 9450 15400 9450
Wire Wire Line
	14300 9550 15400 9550
Wire Wire Line
	14300 9650 15400 9650
Wire Bus Line
	14200 9550 1050 9550
Wire Wire Line
	2600 2250 2600 2900
Wire Wire Line
	2800 2900 2800 3300
Connection ~ 2800 2900
Wire Wire Line
	1750 4100 2800 4100
Wire Wire Line
	2800 4100 2800 3700
Wire Wire Line
	1750 4200 1900 4200
Wire Wire Line
	2400 4200 2900 4200
Wire Wire Line
	1750 4300 2800 4300
Wire Wire Line
	3350 5900 2800 5900
Wire Wire Line
	2800 5900 2800 4300
Wire Wire Line
	2900 4200 2900 5800
Wire Wire Line
	2900 5800 3350 5800
Text HLabel 1750 7050 0    60   Output ~ 0
PROG_OUT2
Wire Wire Line
	1750 6950 1900 6950
Wire Wire Line
	1900 6950 1900 7100
Wire Wire Line
	1750 7050 1850 7050
Wire Wire Line
	1850 7050 1850 7200
$Comp
L R R715
U 1 1
P 2150 4200
F 0 "R715" V 2200 4000 40  0000 C CNN
F 1 "33" V 2157 4201 40  0000 C CNN
F 2 "" V 2080 4200 30  0000 C CNN
F 3 "" H 2150 4200 30  0000 C CNN
	1    2150 4200
	0    -1   -1   0   
$EndComp
NoConn ~ 3350 5100
NoConn ~ 3350 6600
NoConn ~ 3350 6700
$EndSCHEMATC
